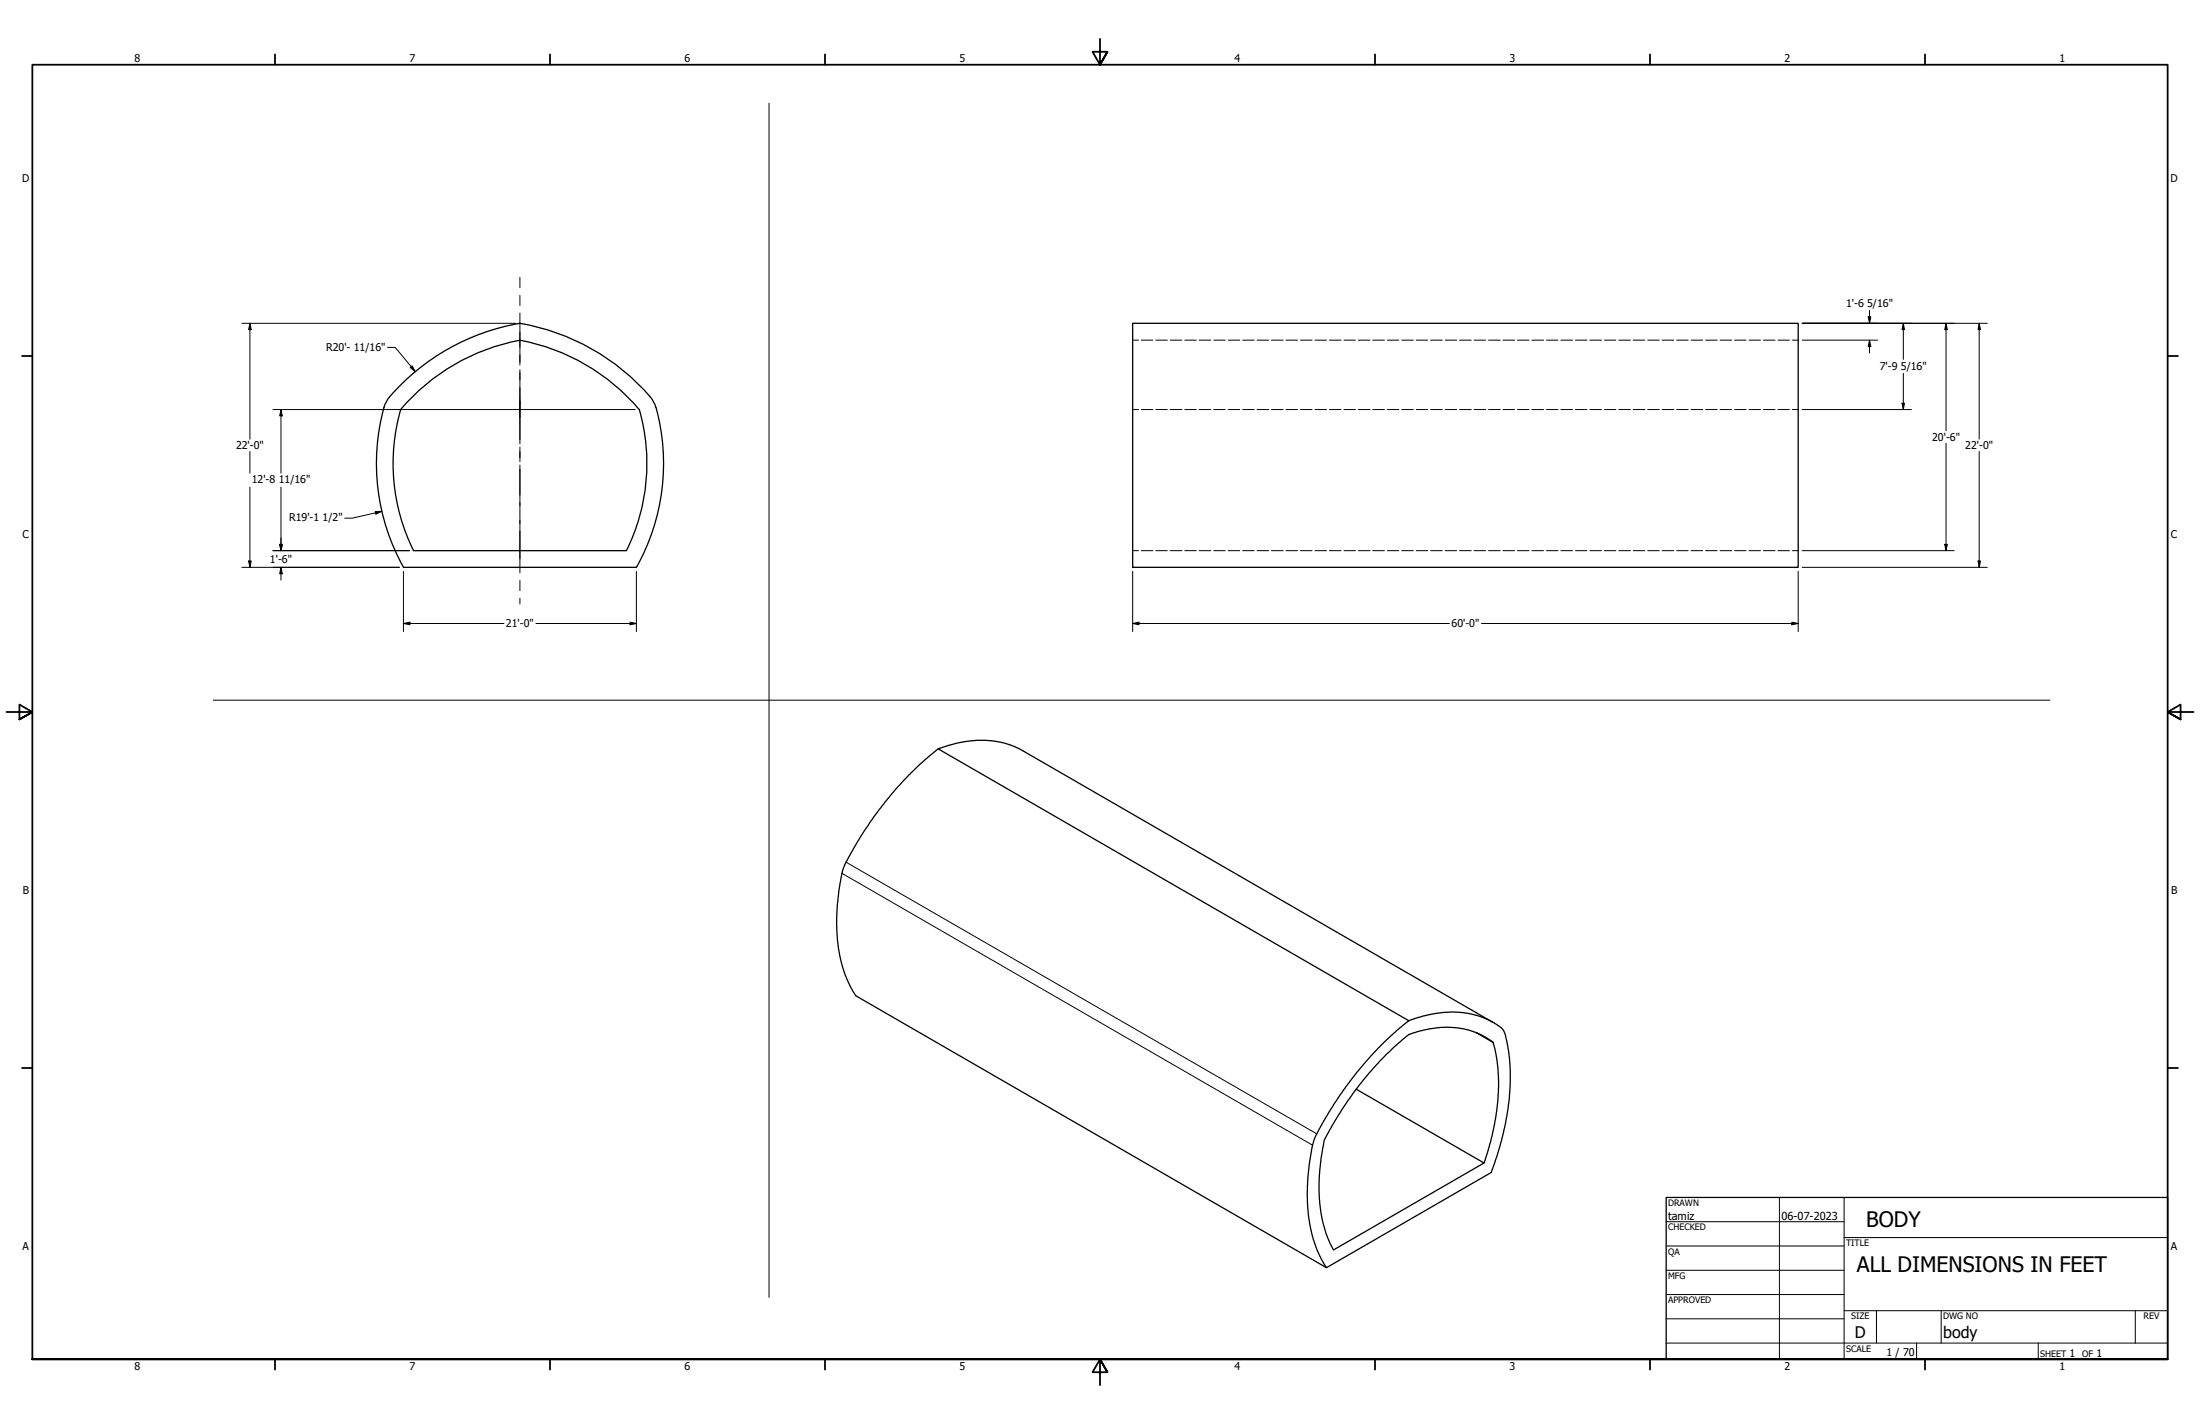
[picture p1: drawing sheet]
<svg xmlns="http://www.w3.org/2000/svg" width="864mm" height="559mm" viewBox="0 0 864 559" stroke-linecap="round" stroke-linejoin="round" font-family="sans-serif">
<!-- layer: Visible (ANSI) -->
<g fill="none" stroke="#000" stroke-width=".51">
<path d="M444.6 126.9h261.3v95.7h-261.3zM150.7 160l.2-.7a17.7 17.7 0 0 1 5.4-7.3 87.3 87.3 0 0 1 47.8-25.1 85.7 85.7 0 0 1 52.3 30.5l.3 .6a81.7 81.7 0 0 1-6.9 64.6h-91.4M150.7 159.9a83.3 83.3 0 0 0 7.7 62.7M157.2 160.7a80.8 80.8 0 0 1 46.9-27.2 80.8 80.8 0 0 1 46.8 27.2M157.3 160.7a76.7 76.7 0 0 0 5 55.4h83.6M250.9 160.7a76.7 76.7 0 0 1-5 55.4M368.3 293.9l-5.4 4.4-5.2 4.9-5.1 5.3-5.3 6.3-4.1 5.6-5.1 7.5-5 8.5-2.2 4.8-1.6 8.2-.7 6.6-.2 7.4 .3 4.9 .9 6.7 1.8 6.6 2.2 5.1 2.4 4.1 184.7 106.7 64.6-37.4 1.4-3.8 2.7-8.8 1.7-7.4 1.2-7.3 .5-5.9v-7.4l-.3-4.3-1-6.6-1.3-4.3-2.7-2.3-3.6-2-4.1-1.5-5.9-1.2-4.4-.2-6.8 .7-4.3 1-5.4 1.8M368.3 293.9l7.7-2.4 7.5-1 7.5 .4 3.3 .7 5 1.8 186.9 107.9M368.3 293.9l184.7 106.7M553 400.6l-9.6 8.3-5.1 5.3-5.8 6.7-8.9 12.5-4 6.6-3.7 7.2-1.4 5.9-1.1 8.9-.3 7.5 .4 6.5 1 6.2 1.5 5.5 2.5 6 2.2 3.8M579.4 405.2l6.7 3.9M586.1 409.1l-4.9-3.1-6.7-2.3-4.5-.5h-4.3l-8 1.3a14.6 14.6 0 0 0-8.9 4.9l-7.2 7-6.4 7.4-6 7.9-6.4 10.3a21.1 21.1 0 0 0-4.1 11.8l-.9 10.2v5.3l.6 5.2 .8 4.7 1.4 5 2.9 6.3 59-34.1-50.1-29"/>
<path d="M586.1 409.1l1.1 4.6 .8 5.5 .3 4.7-.3 7.6-.8 6.4-1.6 8.3-3.1 10.2"/>
</g>
<!-- layer: Hidden (ANSI) -->
<g fill="none" stroke="#000" stroke-width=".39">
<path d="M444.6 133.5h2.3M448 133.5h4.6M453.7 133.5h4.5M459.4 133.5h4.5M465.1 133.5h4.5M470.7 133.5h4.6M476.4 133.5h4.5M482.1 133.5h4.6M487.8 133.5h4.5M493.5 133.5h4.5M499.1 133.5h4.6M504.8 133.5h4.5"/>
<path d="M510.5 133.5h4.5M516.2 133.5h4.5M521.8 133.5h4.6M527.6 133.5h4.5M533.2 133.5h4.6M538.9 133.5h4.5M544.6 133.5h4.5M550.2 133.5h4.6M555.9 133.5h4.6M561.6 133.5h4.6M567.3 133.5h4.5M573 133.5h4.5"/>
<path d="M578.7 133.5h4.5M584.3 133.5h4.6M590 133.5h4.6M595.7 133.5h4.5M601.3 133.5h4.6M607.1 133.5h4.5M612.7 133.5h4.6M618.4 133.5h4.5M624.1 133.5h4.5M629.8 133.5h4.5M635.4 133.5h4.6M641.1 133.5h4.6"/>
<path d="M646.8 133.5h4.5M652.5 133.5h4.5M658.2 133.5h4.5M663.8 133.5h4.6M669.5 133.5h4.6M675.2 133.5h4.6M680.9 133.5h4.5M686.6 133.5h4.5M692.2 133.5h4.6M697.9 133.5h4.5M703.6 133.5h2.3M444.6 160.7h2.3"/>
<path d="M448 160.7h4.6M453.7 160.7h4.5M459.4 160.7h4.5M465.1 160.7h4.5M470.7 160.7h4.6M476.4 160.7h4.5M482.1 160.7h4.6M487.8 160.7h4.5M493.5 160.7h4.5M499.1 160.7h4.6M504.8 160.7h4.5M510.5 160.7h4.5"/>
<path d="M516.2 160.7h4.5M521.8 160.7h4.6M527.6 160.7h4.5M533.2 160.7h4.6M538.9 160.7h4.5M544.6 160.7h4.5M550.2 160.7h4.6M555.9 160.7h4.6M561.6 160.7h4.6M567.3 160.7h4.5M573 160.7h4.5M578.7 160.7h4.5"/>
<path d="M584.3 160.7h4.6M590 160.7h4.6M595.7 160.7h4.5M601.3 160.7h4.6M607.1 160.7h4.5M612.7 160.7h4.6M618.4 160.7h4.5M624.1 160.7h4.5M629.8 160.7h4.5M635.4 160.7h4.6M641.1 160.7h4.6M646.8 160.7h4.5"/>
<path d="M652.5 160.7h4.5M658.2 160.7h4.5M663.8 160.7h4.6M669.5 160.7h4.6M675.2 160.7h4.6M680.9 160.7h4.5M686.6 160.7h4.5M692.2 160.7h4.6M697.9 160.7h4.5M703.6 160.7h2.3M444.6 216.1h2.3M448 216.1h4.6"/>
<path d="M453.7 216.1h4.5M459.4 216.1h4.5M465.1 216.1h4.5M470.7 216.1h4.6M476.4 216.1h4.5M482.1 216.1h4.6M487.8 216.1h4.5M493.5 216.1h4.5M499.1 216.1h4.6M504.8 216.1h4.5M510.5 216.1h4.5M516.2 216.1h4.5"/>
<path d="M521.8 216.1h4.6M527.6 216.1h4.5M533.2 216.1h4.6M538.9 216.1h4.5M544.6 216.1h4.5M550.2 216.1h4.6M555.9 216.1h4.6M561.6 216.1h4.6M567.3 216.1h4.5M573 216.1h4.5M578.7 216.1h4.5M584.3 216.1h4.6"/>
<path d="M590 216.1h4.6M595.7 216.1h4.5M601.3 216.1h4.6M607.1 216.1h4.5M612.7 216.1h4.6M618.4 216.1h4.5M624.1 216.1h4.5M629.8 216.1h4.5M635.4 216.1h4.6M641.1 216.1h4.6M646.8 216.1h4.5M652.5 216.1h4.5"/>
<path d="M658.2 216.1h4.5M663.8 216.1h4.6M669.5 216.1h4.6M675.2 216.1h4.6M680.9 216.1h4.5M686.6 216.1h4.5M692.2 216.1h4.6M697.9 216.1h4.5M703.6 216.1h2.3"/>
</g>
<!-- layer: Visible Narrow (ANSI) -->
<path d="M332.1 338.3l184.8 106.6M330.5 342.7l184.7 106.7" fill="none" stroke="#000" stroke-width=".39"/>
<!-- layer: Border (ANSI) -->
<g fill="none" stroke="#000" stroke-width=".7">
<path d="M431.8 15.2v10.2l-2.9-5.1h5.8l-2.9 5.1 2.9-5.1M107.9 21.3v4.1M215.9 21.3v4.1M323.8 21.3v4.1M539.8 21.3v4.1M647.7 21.3v4.1M755.6 21.3v4.1M8.6 139.7h4.1M850.9 139.7h4.1M2.5 279.4h10.2l-5.1-2.9v5.8l5.1-2.9-5.1 2.9M861.1 279.4h-10.2l5.1-2.9v5.8l-5.1-2.9 5.1 2.9M8.6 419.1h4.1"/>
<path d="M850.9 419.1h4.1M12.7 533.4v-508h838.2v508h-838.2h838.2M107.9 533.4v4.1M215.9 533.4v4.1M323.8 533.4v4.1M434.7 538.5l-2.9-5.1 2.9 5.1h-5.8l2.9-5.1v10.2M539.8 533.4v4.1M647.7 533.4v4.1M755.6 533.4v4.1"/>
</g>
<!-- layer: Title (ANSI) -->
<g fill="none" stroke="#000" stroke-width=".39">
<path d="M654 479.4h69.9M698.5 469.9v63.5M723.9 469.9v63.5M654 488.9h69.9M654 498.5h69.9M723.9 485.6h127M654 508h69.9M654 517.5h69.9M723.9 514.3h127M736.6 514.3v12.7M762 514.3v12.7M838.2 514.3v12.7"/>
<path d="M654 527h196.9M752.3 527v6.4M800.1 527v6.4"/>
</g>
<path d="M654 469.9h196.9v63.5h-196.9z" fill="none" stroke="#000" stroke-width=".51"/>
<!-- layer: Sketch Geometry (ANSI) -->
<path d="M301.9 40.5v468.6M83.7 274.8h721" fill="none" stroke="#000" stroke-width=".39"/>
<!-- layer: Dimension (ANSI) -->
<g fill="none" stroke="#000" stroke-width=".39">
<path d="M94.9 126.9h107.6M98.1 126.9l.5 2.4h-1zM98.1 126.9v45.4M152.1 136.3h3l7.9 9.6M707.5 133.5h29.5M707.5 126.9h72.6M733.4 124.3h1l-.5 2.6zM733.9 133.5l.5 2.5h-1zM733.9 121.8v5.1M733.9 133.5v5M747.1 126.9l.5 2.4h-1zM747.1 126.9v14.1"/>
<path d="M763.9 126.9l.5 2.4h-1zM763.9 126.9v42.1M776.9 126.9l.5 2.4h-.9zM776.9 126.9v45.4M161 144.2l.8-.6 1.2 2.3zM746.6 158.2h1l-.5 2.5zM747.1 146.5v14.2M98.1 177.2v8.5M107.1 160.7h96.9M110.3 160.7l.5 2.5h-1zM110.3 160.7v25M204.2 160.7h45.2"/>
<path d="M707.5 160.7h42.8M763.9 173.9v42.2M776.9 177.2v45.4M98.1 191.1v31.5M110.3 191.1v25M107.1 216.1h53.6M109.8 213.6h1l-.5 2.5zM147.3 200.7h2.6l-2.3 1zM149.9 200.7l-11.6 2.6h-3M707.5 216.1h59.6M763.4 213.6h1l-.5 2.5zM94.9 222.6h61.9"/>
<path d="M97.6 220.2h1l-.5 2.4zM110.3 222.6l.5 2.6h-1zM110.3 222.6v5M158.4 224.2v23.6M249.8 224.2v23.6M444.6 224.2v23.6M705.9 224.2v23.6M707.5 222.6h72.6M776.5 220.2h.9l-.5 2.4zM158.4 244.7l2.5-.5v1zM158.4 244.7h39.4M210.4 244.7h39.4"/>
<path d="M247.3 244.2l2.5 .5-2.5 .5zM444.6 244.7l2.5-.5v1zM444.6 244.7h124.4M581.5 244.7h124.4M703.4 244.2l2.5 .5-2.5 .5z"/>
</g>
<g fill="#000">
<path d="M98.1 126.9l.5 2.4h-1zM733.4 124.3h1l-.5 2.6zM733.9 133.5l.5 2.5h-1zM747.1 126.9l.5 2.4h-1zM763.9 126.9l.5 2.4h-1zM776.9 126.9l.5 2.4h-.9zM161 144.2l.8-.6 1.2 2.3zM746.6 158.2h1l-.5 2.5zM110.3 160.7l.5 2.5h-1zM109.8 213.6h1l-.5 2.5zM147.3 200.7h2.6l-2.3 1zM763.4 213.6h1l-.5 2.5z"/>
<path d="M97.6 220.2h1l-.5 2.4zM110.3 222.6l.5 2.6h-1zM776.5 220.2h.9l-.5 2.4zM158.4 244.7l2.5-.5v1zM247.3 244.2l2.5 .5-2.5 .5zM444.6 244.7l2.5-.5v1zM703.4 244.2l2.5 .5-2.5 .5z"/>
</g>
<!-- layer: Centerline (ANSI) -->
<path d="M204.1 108.8v4.1M204.1 115.9v4M204.1 122.9v20.4M204.1 145.1v29.1M204.1 175.5v5.7M204.1 182.5v18.8M204.1 201.4v23.4M204.1 227.8v4M204.1 234.8v2.2" fill="none" stroke="#000" stroke-width=".39"/>
<g font-size="8.4">
<text x="732.6" y="481.4">BODY</text>
<text x="728.9" y="499.3">ALL DIMENSIONS IN FEET</text>
</g>
<g font-size="6.3">
<text x="728.1" y="524.9">D</text>
<text x="762.8" y="525">body</text>
</g>
<g font-size="4.3">
<text x="654.8" y="478.6">tamiz</text>
<text x="699.3" y="478.6">06-07-2023</text>
</g>
<g font-size="4.2">
<text x="52.8" y="24.4">8</text>
<text x="160.8" y="24.4">7</text>
<text x="268.7" y="24.4">6</text>
<text x="376.7" y="24.4">5</text>
<text x="484.6" y="24.4">4</text>
<text x="592.6" y="24.4">3</text>
<text x="700.5" y="24.4">2</text>
<text x="808.5" y="24.4">1</text>
<text x="8.8" y="71.4">D</text>
<text x="852" y="71.4">D</text>
<text x="724.7" y="120.3">1'-6</text>
<text x="732.9" y="120.3">5/16&quot;</text>
<text x="128" y="137.6">R20'- 11/16&quot;</text>
<text x="737.9" y="145">7'-9</text>
<text x="746.2" y="145">5/16&quot;</text>
<text x="758.4" y="173">20'-6&quot;</text>
<text x="92.6" y="176.3">22'-0&quot;</text>
<text x="771.5" y="176.3">22'-0&quot;</text>
<text x="98.8" y="189.7">12'-8</text>
<text x="109.4" y="189.7">11/16&quot;</text>
<text x="113.5" y="204.6">R19'-1</text>
<text x="126.6" y="204.6">1/2&quot;</text>
<text x="8.9" y="211.1">C</text>
<text x="852.2" y="211.1">C</text>
<text x="106" y="220.9">1'-6&quot;</text>
<text x="198.6" y="246.2">21'-0&quot;</text>
<text x="569.8" y="246.2">60'-0&quot;</text>
<text x="9" y="350.8">B</text>
<text x="852.2" y="350.8">B</text>
<text x="8.9" y="490.5">A</text>
<text x="852.2" y="490.5">A</text>
<text x="740.5" y="532">1 / 70</text>
<text x="812.4" y="532.6">1</text>
<text x="823" y="532.6">1</text>
<text x="52.8" y="537.5">8</text>
<text x="160.8" y="537.5">7</text>
<text x="268.7" y="537.5">6</text>
<text x="376.7" y="537.5">5</text>
<text x="484.6" y="537.5">4</text>
<text x="592.6" y="537.5">3</text>
<text x="700.5" y="537.5">2</text>
<text x="808.5" y="537.5">1</text>
</g>
<g font-size="3.5">
<text x="654.8" y="473.2">DRAWN</text>
<text x="654.8" y="482.8">CHECKED</text>
<text x="724.7" y="488.9">TITLE</text>
<text x="654.8" y="492.3">QA</text>
<text x="654.8" y="501.8">MFG</text>
<text x="654.8" y="511.4">APPROVED</text>
<text x="726.7" y="517.7">SIZE</text>
<text x="762.8" y="517.7">DWG NO</text>
<text x="841.4" y="517.7">REV</text>
<text x="724.7" y="530.4">SCALE</text>
<text x="800.9" y="532.6">SHEET</text>
<text x="817.4" y="532.6">OF</text>
</g>
</svg>
